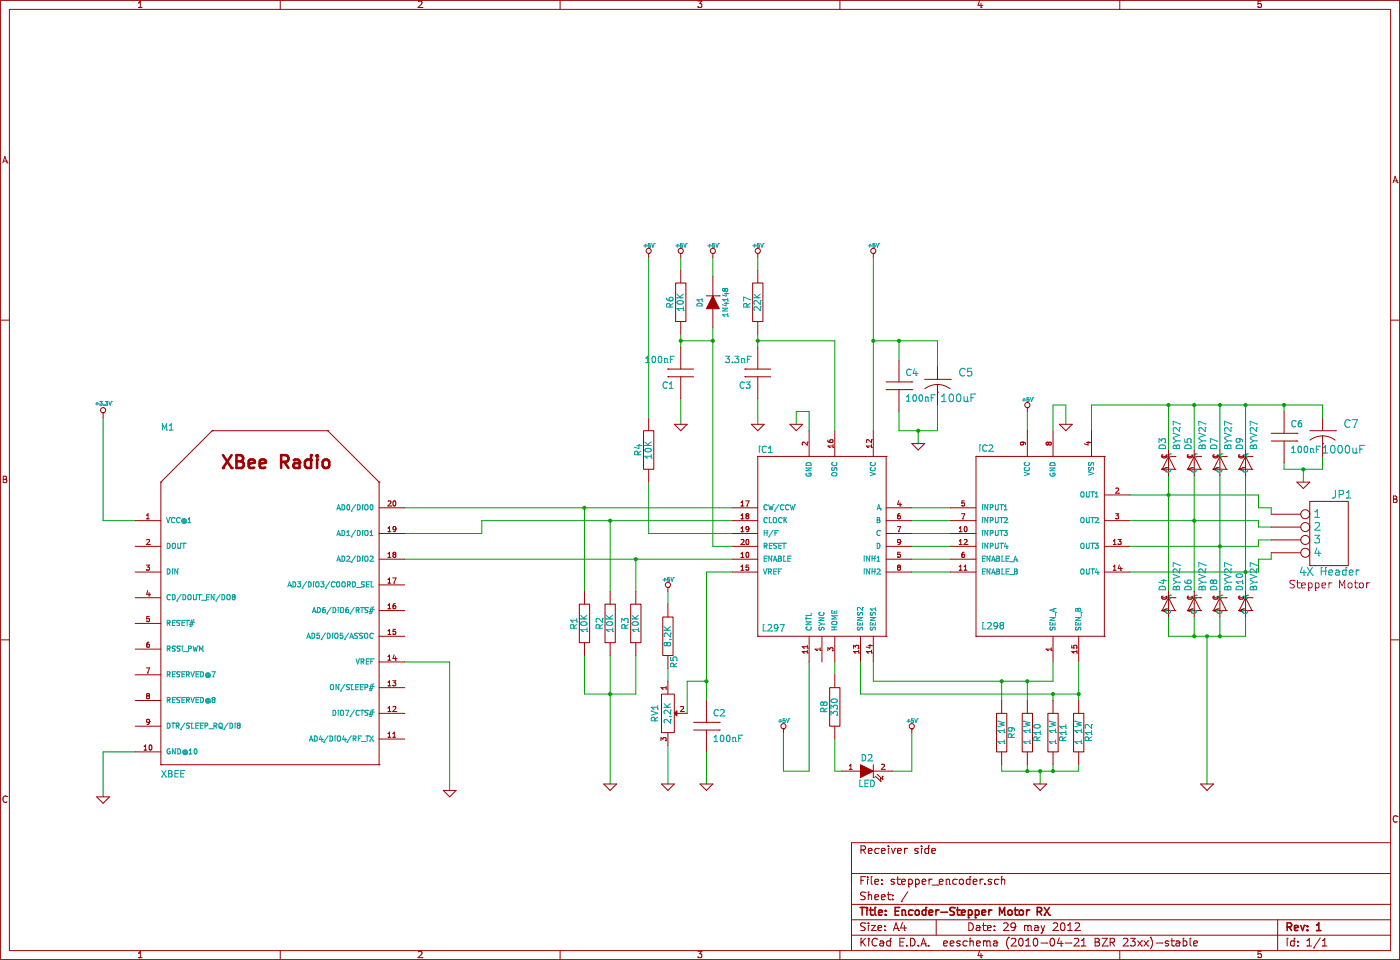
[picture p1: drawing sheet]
EESchema Schematic File Version 2  date Tue May 29 21:38:08 2012
LIBS:power
LIBS:device
LIBS:conn
LIBS:linear
LIBS:regul
LIBS:74xx
LIBS:cmos4000
LIBS:adc-dac
LIBS:memory
LIBS:xilinx
LIBS:special
LIBS:microcontrollers
LIBS:dsp
LIBS:analog_switches
LIBS:motorola
LIBS:texas
LIBS:intel
LIBS:audio
LIBS:interface
LIBS:digital-audio
LIBS:philips
LIBS:display
LIBS:cypress
LIBS:siliconi
LIBS:atmel
LIBS:contrib
LIBS:valves
LIBS:1wire
LIBS:3M
LIBS:7sh
LIBS:20f001n
LIBS:29le010
LIBS:40xx
LIBS:65xxx
LIBS:74ah
LIBS:74hc(t)4046
LIBS:74xx-eu
LIBS:74xx-little-us
LIBS:78xx_with_heatsink
LIBS:648a40-01-tsop40--14mm
LIBS:751xx
LIBS:AMD_ELAN_SC_520
LIBS:Cap-Audyn-Sn
LIBS:Cap-Dreh
LIBS:Cap-Gold
LIBS:Cap-M
LIBS:Cap-M-Supreme
LIBS:Cap-M-ZN
LIBS:CapAudyn
LIBS:CapSiem
LIBS:Capacitor-Wima-FKM2-100v
LIBS:Capacitor-Wima-FKM2-250v
LIBS:Capacitor-Wima-FKM2-400v
LIBS:Capacitor-Wima-FKM3-160v
LIBS:Capacitor-Wima-FKM3-250v
LIBS:Capacitor-Wima-FKM3-400v
LIBS:Capacitor-Wima-FKP1-400v
LIBS:Capacitor-Wima-FKP1-630v
LIBS:Capacitor-Wima-FKP1-1000v
LIBS:Capacitor-Wima-FKP1-1250v
LIBS:Capacitor-Wima-FKP1-1600v
LIBS:Capacitor-Wima-FKP1-2000v
LIBS:Capacitor-Wima-FKP1-4000v
LIBS:Capacitor-Wima-FKP1-6000v
LIBS:Capacitor-Wima-FKP2-63v
LIBS:Capacitor-Wima-FKP2-100v
LIBS:Capacitor-Wima-FKP2-250v
LIBS:Capacitor-Wima-FKP2-400v
LIBS:Capacitor-Wima-FKP2-630v
LIBS:Capacitor-Wima-FKP2-800v
LIBS:Capacitor-Wima-FKP2-1000v
LIBS:Capacitor-Wima-FKP3-100v
LIBS:Capacitor-Wima-FKP3-160v
LIBS:Capacitor-Wima-FKP3-250v
LIBS:Capacitor-Wima-FKP3-400v
LIBS:Capacitor-Wima-FKP3-630v
LIBS:Capacitor-Wima-FKP3-1000v
LIBS:Capacitor-Wima-FKS2-100v
LIBS:Capacitor-Wima-FKS2-250v
LIBS:Capacitor-Wima-FKS2-400v
LIBS:Capacitor-Wima-FKS3-100v
LIBS:Capacitor-Wima-FKS3-160v
LIBS:Capacitor-Wima-FKS3-250v
LIBS:Capacitor-Wima-FKS3-400v
LIBS:Capacitor-Wima-FKS3-630v
LIBS:Capacitor-Wima-MKM2-100v
LIBS:Capacitor-Wima-MKM2-250v
LIBS:Capacitor-Wima-MKM4-250v
LIBS:Capacitor-Wima-MKM4-400v
LIBS:Capacitor-Wima-MKP2-100v
LIBS:Capacitor-Wima-MKP2-250v
LIBS:Capacitor-Wima-MKP2-400v
LIBS:Capacitor-Wima-MKP2-630v
LIBS:Capacitor-Wima-MKP4-250v
LIBS:Capacitor-Wima-MKP4-400v
LIBS:Capacitor-Wima-MKP4-630v
LIBS:Capacitor-Wima-MKP4-1000v
LIBS:Capacitor-Wima-MKP10-160v
LIBS:Capacitor-Wima-MKP10-250v
LIBS:Capacitor-Wima-MKP10-400v
LIBS:Capacitor-Wima-MKP10-630v
LIBS:Capacitor-Wima-MKP10-1000v
LIBS:Capacitor-Wima-MKP10-1600v
LIBS:Capacitor-Wima-MKP10-2000v
LIBS:Capacitor-Wima-MKS2-16v
LIBS:Capacitor-Wima-MKS2-50v
LIBS:Capacitor-Wima-MKS02-50v
LIBS:Capacitor-Wima-MKS2-63v
LIBS:Capacitor-Wima-MKS02-63v
LIBS:Capacitor-Wima-MKS2-100v
LIBS:Capacitor-Wima-MKS02-100v
LIBS:Capacitor-Wima-MKS2-250v
LIBS:Capacitor-Wima-MKS2-400v
LIBS:Capacitor-Wima-MKS4-50v
LIBS:Capacitor-Wima-MKS4-63v
LIBS:Capacitor-Wima-MKS4-100v
LIBS:Capacitor-Wima-MKS4-250v
LIBS:Capacitor-Wima-MKS4-400v
LIBS:Capacitor-Wima-MKS4-630v
LIBS:Capacitor-Wima-MKS4-1000v
LIBS:Capacitor-Wima-MKS4-1500v
LIBS:Capacitor-Wima-MKS4-2000v
LIBS:Capacitor-Wima-MP3-X2-250v
LIBS:Capacitor-Wima-MP3-X2-275v
LIBS:Capacitor-Wima-MP3-Y2-250v
LIBS:Capacitor-Wima-SMD1812-63v
LIBS:Capacitor-Wima-SMD1812-100v
LIBS:Capacitor-Wima-SMD1812-250v
LIBS:Capacitor-Wima-SMD2020-63v
LIBS:Capacitor-Wima-SMD2020-100v
LIBS:Capacitor-Wima-SMD2020-250v
LIBS:Capacitor-Wima-SMD2824-63v
LIBS:Capacitor-Wima-SMD2824-100v
LIBS:Capacitor-Wima-SMD2824-250v
LIBS:Capacitor-Wima-SMD4036-40v
LIBS:Capacitor-Wima-SMD4036-63v
LIBS:Capacitor-Wima-SMD4036-100v
LIBS:Capacitor-Wima-SMD4036-250v
LIBS:Capacitor-Wima-SMD4036-400v
LIBS:Capacitor-Wima-SMD4036-630v
LIBS:Capacitor-Wima-SMD5045-40v
LIBS:Capacitor-Wima-SMD5045-63v
LIBS:Capacitor-Wima-SMD5045-100v
LIBS:Capacitor-Wima-SMD5045-250v
LIBS:Capacitor-Wima-SMD5045-400v
LIBS:Capacitor-Wima-SMD5045-630v
LIBS:Capacitor-Wima-SMD5045-1000v
LIBS:Capacitor-Wima-SMD6560-40v
LIBS:Capacitor-Wima-SMD6560-63v
LIBS:Capacitor-Wima-SMD6560-100v
LIBS:Capacitor-Wima-SMD6560-250v
LIBS:Capacitor-Wima-SMD6560-400v
LIBS:Capacitor-Wima-SMD6560-630v
LIBS:Capacitor-Wima-SMD6560-1000v
LIBS:Capacitor-Wima-SMD-MP3-Y2-250v
LIBS:EP_molex_6410_7395
LIBS:Elma
LIBS:HBridge
LIBS:HD15_B
LIBS:HONEYWEL
LIBS:HONY3000
LIBS:HONY4000
LIBS:KEY_B
LIBS:Knitter-Switch
LIBS:Mentor-FEL
LIBS:PGA2310
LIBS:Pot
LIBS:Power-in
LIBS:RC2000M
LIBS:Siemens-Rel
LIBS:Transputers
LIBS:Tubes
LIBS:Xilinx_VirtexII
LIBS:Xilinx_VirtexII_Pro
LIBS:Zilog-Z8-Encore-v1_1
LIBS:Zilog-ZNEO-v1_0
LIBS:Zilog-eZ80-v1_0
LIBS:abi-lcd
LIBS:ad
LIBS:ad620
LIBS:ad624
LIBS:ad633
LIBS:ad725
LIBS:ad7709
LIBS:ad7710
LIBS:ad8018
LIBS:ad9235
LIBS:ad9834
LIBS:ad9851
LIBS:ad22151
LIBS:ad74111_adg3304
LIBS:adns-2610
LIBS:ads11xx
LIBS:aduc816
LIBS:aduc841
LIBS:adv7202
LIBS:advsocket-computer
LIBS:adxl
LIBS:adxl103_203e
LIBS:adxl311
LIBS:adxl320
LIBS:adxrs300
LIBS:agilent-infrared
LIBS:akm
LIBS:allegro
LIBS:alps_blue_rk-27_single
LIBS:altera
LIBS:altera-2
LIBS:altera-cycloneii
LIBS:altera-ep3c40f484
LIBS:am-hrrn-xxx
LIBS:amber_bnc_iv
LIBS:amd-mach
LIBS:amd_taxi
LIBS:amphenol-simlock
LIBS:anadigm-1
LIBS:analog-devices
LIBS:analog-devices2
LIBS:analog-devices-current-shunt-monitors
LIBS:analog-devices-dds
LIBS:analog_device_adxl202e
LIBS:analog_devices_gaui
LIBS:ap_lna
LIBS:ap_mixernew
LIBS:ap_rc_0402
LIBS:ap_saw
LIBS:ap_transformer
LIBS:ap_vco
LIBS:asix
LIBS:at89x52
LIBS:at90can128
LIBS:at91sam7sxxx-au
LIBS:at91sam9261
LIBS:atarilynx
LIBS:atf1502als
LIBS:atmega8
LIBS:atmega16
LIBS:atmel89cxxxx
LIBS:atmel-1
LIBS:atmel-2005
LIBS:atmel_prototype_header
LIBS:attiny13
LIBS:attiny24_44_84
LIBS:aurel
LIBS:avr
LIBS:avr32
LIBS:avr-1
LIBS:avr-2
LIBS:avr-3
LIBS:avr-4
LIBS:axis
LIBS:basic_stamps
LIBS:basicstamp2
LIBS:basicx
LIBS:basicx_chips
LIBS:bluegiga
LIBS:blueradio-br-sc30a
LIBS:bourns
LIBS:brooktre
LIBS:burr-brown
LIBS:burr-brown-2
LIBS:burr-brown-3
LIBS:burr-brown-ads8341
LIBS:butterfly9
LIBS:bv_20
LIBS:bx_24
LIBS:c-control
LIBS:c-max
LIBS:californiamicro
LIBS:calmicro
LIBS:cap-master
LIBS:cap-pan
LIBS:cap-pan40
LIBS:cap-vishay-153clv
LIBS:chipcon
LIBS:chipcon-ti
LIBS:cirrus
LIBS:cirrus-2
LIBS:cirrus-3
LIBS:cirrus-mpu
LIBS:cml-micro
LIBS:cmos_ieee
LIBS:cny70
LIBS:coldfire
LIBS:comfile
LIBS:con-amp
LIBS:con-amp-micromatch
LIBS:con-amphenol
LIBS:con-cpci
LIBS:con-cuistack
LIBS:con-cypressindustries
LIBS:con-erni
LIBS:con-faston
LIBS:con-fujitsu-pcmcia
LIBS:con-gr47_gsm_module
LIBS:con-harting-ml
LIBS:con-hdrs40
LIBS:con-headers-jp
LIBS:con-hirose
LIBS:con-jack
LIBS:con-jst2
LIBS:con-molex
LIBS:con-molex-2
LIBS:con-neutrik_ag
LIBS:con-omnetics
LIBS:con-pci_express(pci-e)
LIBS:con-phoenix-250
LIBS:con-phoenix-381_l
LIBS:con-phoenix-500-mstba6
LIBS:con-ptr500+
LIBS:con-pulse
LIBS:con-ria182
LIBS:con-riacon
LIBS:con-subd
LIBS:con-usb
LIBS:con-usb-2
LIBS:con-usb-3
LIBS:con-vg
LIBS:con-wago
LIBS:con-yamaichi
LIBS:con-yamaichi-cf
LIBS:con-yamaichi-cf-2
LIBS:con_conec
LIBS:con_nokia
LIBS:conn-hirose
LIBS:connect
LIBS:conrad
LIBS:controller-micro_atmel_jd
LIBS:converter
LIBS:crystal
LIBS:crystal-epson
LIBS:cts
LIBS:cy7c1009b
LIBS:cyan
LIBS:cygnal
LIBS:cygnal_mini
LIBS:cypress-fx2
LIBS:cypressmicro
LIBS:dallas
LIBS:dallas600
LIBS:dallas-1
LIBS:dallas-rtc
LIBS:dcsocket
LIBS:dframes
LIBS:dicons
LIBS:digital-transistors
LIBS:diode
LIBS:diode-1
LIBS:dip204b-4nlw
LIBS:dips082
LIBS:display-kingbright
LIBS:display-lcd
LIBS:display-lcd-lxd
LIBS:display_ea_dog-m
LIBS:displayled8x8
LIBS:displaytech_(chr)
LIBS:divers
LIBS:dodolcd
LIBS:dodomicro
LIBS:dome-key
LIBS:dpads
LIBS:dports
LIBS:ds1307_pcf8583
LIBS:ds1813_revised
LIBS:ds(s)30655
LIBS:dsp56f8323
LIBS:dsp56f8346
LIBS:dsp_texas
LIBS:dsymbols
LIBS:ecl
LIBS:edge-156
LIBS:elec-unifil
LIBS:elm
LIBS:ember
LIBS:emerging
LIBS:enfora_module
LIBS:ep_molex_6410_7395-02
LIBS:er400trs
LIBS:etx-board
LIBS:ev9200g
LIBS:everlight
LIBS:evision
LIBS:fairchild-tinylogic
LIBS:fetky
LIBS:fichte_div
LIBS:filter-coilcraft
LIBS:fitre
LIBS:flashmemory
LIBS:freescale-accelerometer
LIBS:freescale-mc68hc908jb
LIBS:fsoncore
LIBS:ft8u100ax
LIBS:ft2232c
LIBS:ftdi
LIBS:ftdi2
LIBS:ftdi3
LIBS:ftdi4
LIBS:ftdichip
LIBS:ftdichip-1
LIBS:ftdichip-2
LIBS:ftdichip-3
LIBS:fze1066
LIBS:gameboy
LIBS:gennum
LIBS:gm862
LIBS:gpsms1
LIBS:graphic
LIBS:hacesoft
LIBS:hc11
LIBS:hdsp
LIBS:heatsink-aavid
LIBS:hirose
LIBS:hirose2
LIBS:hirose-fx2-100
LIBS:hirose-fx2-100-2
LIBS:holtek
LIBS:honda2-0
LIBS:hopf
LIBS:i2c
LIBS:i2c_95xx
LIBS:ibe_lbr
LIBS:ic-bbd
LIBS:ics512
LIBS:ieee488
LIBS:inductor-coilcraft
LIBS:inductor-nkl
LIBS:inductor-toko
LIBS:inductors-jwmiller
LIBS:infineon
LIBS:infineon-tricore
LIBS:infineon_tle_power
LIBS:intel-strongarm
LIBS:intersil
LIBS:inventronik
LIBS:io-warrior
LIBS:ipc-7351-capacitor
LIBS:ipc-7351-diode
LIBS:ipc-7351-inductor
LIBS:ipc-7351-resistor
LIBS:ipc-7351-transistor
LIBS:ir2112
LIBS:irf
LIBS:irf-2
LIBS:is61c1024al
LIBS:is471f
LIBS:isabellen
LIBS:isd
LIBS:isd-new
LIBS:isd-new-1
LIBS:ite-it81xx
LIBS:jensen
LIBS:jfw-pwm1
LIBS:jst-ph
LIBS:jst_eph
LIBS:jt9s-1p
LIBS:jumper
LIBS:keypad4x4_ece
LIBS:keystone
LIBS:kingbright
LIBS:kingfont_sdcmf10915w010
LIBS:kingfont_sdcmf10915w010_covek
LIBS:kzh20_lithium_batterie_holder
LIBS:l293e
LIBS:l4960
LIBS:l5973d
LIBS:l6219
LIBS:laipac_technologie
LIBS:lasser
LIBS:lattice
LIBS:lcd_2x16_led_backlight
LIBS:lcd_128x64_led_backlight
LIBS:lcd_modules_ece
LIBS:lcd_n3200_lph7677
LIBS:lcd_nokia_6100
LIBS:lcd_parallel
LIBS:led
LIBS:led_rgb
LIBS:lexx
LIBS:lf2403
LIBS:linear2
LIBS:linear3
LIBS:linear4
LIBS:linear-technology
LIBS:linear-technology-2
LIBS:linear-technology-3
LIBS:linkup-l1110
LIBS:little-logic
LIBS:llk5_library
LIBS:lm393d
LIBS:lm1881
LIBS:lm2937
LIBS:lmd1820x
LIBS:lmh1251
LIBS:lmopamp
LIBS:logo_ru
LIBS:lp2986im-33
LIBS:lp2989-so8
LIBS:lpc210x
LIBS:lpc213x
LIBS:lph-7366
LIBS:ltc6900
LIBS:ltc_swr
LIBS:ltd5122
LIBS:lucorca
LIBS:lumiled
LIBS:lumiled-2
LIBS:luminary-micro
LIBS:lundahl
LIBS:lvds
LIBS:lvds-2
LIBS:matsusada
LIBS:max187
LIBS:max232ti
LIBS:max232ti_n
LIBS:max498
LIBS:max696x
LIBS:max882-smd
LIBS:max882_883_884
LIBS:max1480-90
LIBS:max1678
LIBS:max1811
LIBS:max3235ecwp
LIBS:maxim
LIBS:maxim1719-21
LIBS:maxim-2
LIBS:maxim-3
LIBS:maxim-4
LIBS:maxim-5
LIBS:maxim-6
LIBS:maxim-6a
LIBS:maxim-6b
LIBS:maxim-7
LIBS:maxim-7a
LIBS:maxim-8
LIBS:maxim-9
LIBS:maxim-10
LIBS:maxim-filter
LIBS:mc9s12ne64-lqfp112
LIBS:mc68ez328
LIBS:mc78l08a
LIBS:mc3479p
LIBS:mc33201d
LIBS:mc33202d
LIBS:mc33269
LIBS:mc33269dt
LIBS:mc34063
LIBS:mcp120-130
LIBS:mcp3304
LIBS:memory-bsi
LIBS:memory-intel
LIBS:memory-samsung
LIBS:micrel
LIBS:micro-68x_db
LIBS:micro-codemercenaries
LIBS:micro-fujitsu
LIBS:micro-philips
LIBS:micro-pic18xxx
LIBS:micro-rabbit
LIBS:micro-silabs
LIBS:microchip1
LIBS:microchip16c7xx
LIBS:microchip-2
LIBS:microchip-3
LIBS:microchip-4
LIBS:microchip-5
LIBS:microchip-16f688
LIBS:microchip-18f258
LIBS:microchip-dspic
LIBS:microchip-enc28j60
LIBS:microchip-mcp125x-xxx
LIBS:microchip-pic18fxx5x
LIBS:microchip-pic24
LIBS:microchip_can
LIBS:microchip_enet
LIBS:microchip_mcp2120
LIBS:microchip_pic16f716
LIBS:microchip_tc7660
LIBS:mini_din
LIBS:minicir
LIBS:minicircuits
LIBS:minickts
LIBS:minipci
LIBS:mitel
LIBS:mitsubishi_mcu
LIBS:mma7260_7261
LIBS:motordrv
LIBS:motorola-video
LIBS:motorola_hc08
LIBS:mp3h6115a
LIBS:mpc5200
LIBS:mpc8250
LIBS:mpx4100a
LIBS:mpxh6400
LIBS:msp430
LIBS:msp430-1
LIBS:mt9t001
LIBS:mt88xx
LIBS:murata-resonators
LIBS:muratanfe61
LIBS:nais_tq2sa_smd_relay
LIBS:nasem_adcs
LIBS:national
LIBS:national-2
LIBS:national_cp3000
LIBS:national_gaui
LIBS:ncp5009
LIBS:nec-upd71055
LIBS:ni_gpib
LIBS:nichia
LIBS:nitron
LIBS:nixie_tube
LIBS:nordic-semi
LIBS:nrf24l01
LIBS:nxp
LIBS:o_device
LIBS:oldchips
LIBS:op-amp
LIBS:opt301m
LIBS:opto-resistor
LIBS:optocoupler
LIBS:optocoupler-2
LIBS:osman-pic16f62x
LIBS:padsim
LIBS:parallax_propeller
LIBS:pbno_m
LIBS:pca82c250
LIBS:pcf8575c
LIBS:philips1
LIBS:philips-2
LIBS:philips-3
LIBS:philips-4
LIBS:philips-5
LIBS:philips-6
LIBS:philips_gaui
LIBS:philips_lpc21xx
LIBS:phoenix_gicv-gf
LIBS:phytec
LIBS:pic16f6xx
LIBS:pic16f6xx-1
LIBS:pic16f6xx_14pin
LIBS:pic16f87x
LIBS:pic16f690
LIBS:pic16f818
LIBS:pic16f914
LIBS:pic18f4x2
LIBS:pic18f2320
LIBS:pic18f4550
LIBS:pic18f6680
LIBS:pic18fxx20
LIBS:pic18fxx20-2
LIBS:pic18fxx20-fxx8
LIBS:picaxe-2
LIBS:picaxe-3
LIBS:picogate
LIBS:picolight-msa
LIBS:pictiva
LIBS:piher
LIBS:pinhead
LIBS:pinhead-1
LIBS:pixaxe28x
LIBS:planartransformer
LIBS:platinen
LIBS:pneumatic
LIBS:polyswitch_smd
LIBS:powerconnectorskt
LIBS:promiesd02
LIBS:propeller
LIBS:pspice
LIBS:pswitch40
LIBS:ptc-littlefuse
LIBS:ptn78060wah
LIBS:pulse-eng
LIBS:ramtron
LIBS:ramtron-1
LIBS:ramtron-2
LIBS:raritaeten
LIBS:rc-master
LIBS:rc-master-smd
LIBS:rcl
LIBS:rcl-2
LIBS:rcm2200
LIBS:rcm3000
LIBS:rcm3360
LIBS:rcm3400_module
LIBS:rds-decoder
LIBS:ref-packages
LIBS:relay
LIBS:relay-pickering
LIBS:relay_finder
LIBS:renesas
LIBS:renesas21
LIBS:renesas_mcu
LIBS:renesas_mcu20
LIBS:resistor-bourns
LIBS:resistor-ruf
LIBS:rf-micro-devices
LIBS:rfm-ash
LIBS:rfm-ash-02
LIBS:rfpic
LIBS:rjmg-6xxx-8x-01
LIBS:rtl8019as
LIBS:russian-nixies
LIBS:satcard
LIBS:sawtek
LIBS:scenix4
LIBS:sena_technology-bluetooth
LIBS:sfh511x
LIBS:sfh920x
LIBS:sgs-thom
LIBS:sharp
LIBS:sharp-arm
LIBS:sht10_11_15
LIBS:sht11
LIBS:si-50014
LIBS:sid_max
LIBS:silabs
LIBS:silabs-2
LIBS:silabs-eth
LIBS:simmstik
LIBS:sir-tfdu4100_tfds4500_tfdt4500
LIBS:sl6270
LIBS:smartcard
LIBS:smartwed
LIBS:smd-special
LIBS:smsc
LIBS:sn65lvds
LIBS:sn74v293
LIBS:sn2032
LIBS:special-diodes
LIBS:st232_gaui
LIBS:st2221x
LIBS:st7540
LIBS:st-l6208
LIBS:st-microelectronics
LIBS:st-tda7375
LIBS:st_psd8xxfx
LIBS:st_psd813
LIBS:standingfet
LIBS:stepper
LIBS:stepper_drivers
LIBS:str711
LIBS:stuart
LIBS:stv_conec_dlsnyyan23x
LIBS:stv_mk3ds1
LIBS:supply
LIBS:supply0
LIBS:supply1
LIBS:switch-copal
LIBS:switch-misc
LIBS:switch-tact
LIBS:sx2_epf10k10a_epc2_c6713
LIBS:t6963
LIBS:tc4sxx-eu
LIBS:tc65_siemens
LIBS:tca0372dw
LIBS:tcm3105
LIBS:tda1562q
LIBS:tda7386
LIBS:tda7496l
LIBS:tda8560q
LIBS:tda8708a
LIBS:termosensor
LIBS:tex
LIBS:tex2
LIBS:texas-msp
LIBS:that2180_sip8
LIBS:that-corp
LIBS:that_2252_rms_detector
LIBS:ti6713bpyp
LIBS:ti-msp430f14x1
LIBS:ti_msc1210
LIBS:ti_msp430
LIBS:ti_scope
LIBS:tiger
LIBS:tip112
LIBS:tlv320aic23b
LIBS:tmc
LIBS:tmp10x
LIBS:tms470
LIBS:tms2402
LIBS:tms2406
LIBS:tms2808
LIBS:tms2810
LIBS:top-switcher
LIBS:toshiba
LIBS:tpic
LIBS:tps769xx
LIBS:tps77633
LIBS:tqm_hydra_xc_modul
LIBS:traco
LIBS:traco_tmr
LIBS:tracop1
LIBS:trafo-xicon
LIBS:transformer-trigger
LIBS:transil
LIBS:transistor
LIBS:transistor-arrays
LIBS:transistor-fet
LIBS:transistor-fet+irf7201
LIBS:transistor-power
LIBS:transistors_gaui
LIBS:triggered_devices
LIBS:trinamic
LIBS:ts72116tp-10
LIBS:tsop
LIBS:ttl_ieee
LIBS:tusb3x10
LIBS:tusb3x10-1
LIBS:tusb6250
LIBS:u-blox
LIBS:ua9638
LIBS:ubicom
LIBS:ubicom_v2
LIBS:uc-dimm
LIBS:ucb1400
LIBS:uicc_card_reader
LIBS:uln-udn
LIBS:ultrasonic_transducer
LIBS:ultrasonic_transducer-1
LIBS:unipac
LIBS:v-reg
LIBS:v-reg-2
LIBS:v-reg-fairchild
LIBS:v-reg-lowdrop
LIBS:valves2
LIBS:varistor
LIBS:vishay
LIBS:vishay-1
LIBS:vishay_tsal4400_bpw85c
LIBS:vs10xx
LIBS:vs1001
LIBS:waveform
LIBS:weid762
LIBS:western-digital-devices
LIBS:wima_c
LIBS:winbond-w9021x
LIBS:wolfson
LIBS:wolleatmel
LIBS:wuerth-elektronik_v4
LIBS:wuerth_elektronik_v5
LIBS:x-port
LIBS:xbee_r1
LIBS:xc2v1000fg456
LIBS:xc3s200-tq144
LIBS:xdr-dram-toshiba
LIBS:xenpak-msa
LIBS:xicor-eepot
LIBS:xilinx-xc3sxxxe_vq100
LIBS:xilinx_spartan2e
LIBS:xilinx_spartan3
LIBS:xilinx_spartan3_virtex4_and_5
LIBS:xilinx_virtexii-xc2v80&flashprom
LIBS:xilinx_xc9572xl-tq100
LIBS:xport
LIBS:xtx-board
LIBS:z8encore8k_v10
LIBS:zettl
LIBS:zilog-z8-encore-v1_2a
LIBS:zivapc
LIBS:zx4125p
LIBS:stepper_encoder-cache
EELAYER 24  0
EELAYER END
$Descr A4 11700 8267
Sheet 1 1
Title "Encoder-Stepper Motor RX"
Date "29 may 2012"
Rev "1"
Comp ""
Comment1 "Receiver side"
Comment2 ""
Comment3 ""
Comment4 ""
$EndDescr
Connection ~ 9800 5350
Wire Wire Line
	9800 6500 9800 5350
Wire Wire Line
	3550 5550 3900 5550
Wire Wire Line
	1450 6250 1200 6250
Wire Wire Line
	3550 4350 4950 4350
Wire Wire Line
	4950 4350 6100 4350
Wire Wire Line
	3550 4550 4150 4550
Wire Wire Line
	4150 4550 4150 4450
Wire Wire Line
	4150 4450 5150 4450
Wire Wire Line
	5150 4450 6100 4450
Wire Wire Line
	7500 6100 7500 6400
Wire Wire Line
	7500 6400 7350 6400
Wire Wire Line
	6700 5550 6700 6400
Wire Wire Line
	6500 6100 6500 6400
Wire Wire Line
	6500 6400 6700 6400
Wire Wire Line
	5150 6500 5150 5800
Wire Wire Line
	5150 5800 5150 5500
Wire Wire Line
	4950 5500 4950 5800
Wire Wire Line
	4950 5800 5150 5800
Wire Wire Line
	5150 5800 5350 5800
Wire Wire Line
	5350 5800 5350 5500
Connection ~ 5150 4450
Wire Wire Line
	5150 4450 5150 5000
Wire Wire Line
	5450 3650 5450 2400
Connection ~ 5950 3050
Wire Wire Line
	5950 2950 5950 3050
Wire Wire Line
	5950 3050 5950 4650
Wire Wire Line
	5950 4650 6100 4650
Wire Wire Line
	5950 2400 5950 2550
Connection ~ 8600 6400
Connection ~ 8600 5800
Wire Wire Line
	8600 5550 8600 5700
Wire Wire Line
	8600 6350 8600 6400
Connection ~ 8200 5700
Wire Wire Line
	8200 5700 8200 5850
Wire Wire Line
	7700 3550 7700 3750
Wire Wire Line
	7700 3750 7550 3750
Wire Wire Line
	7550 3750 7400 3750
Wire Wire Line
	7400 3750 7400 3600
Connection ~ 7400 3050
Wire Wire Line
	7400 3200 7400 3050
Wire Wire Line
	5750 5950 5750 5700
Wire Wire Line
	5600 5700 5600 5600
Wire Wire Line
	8900 3750 8900 3550
Wire Wire Line
	8900 3550 9500 3550
Wire Wire Line
	9500 3550 9700 3550
Wire Wire Line
	9700 3550 9900 3550
Wire Wire Line
	9900 3550 10100 3550
Wire Wire Line
	10100 3550 10400 3550
Wire Wire Line
	10400 3550 10700 3550
Wire Wire Line
	5900 6500 5900 6250
Connection ~ 5900 5700
Wire Wire Line
	5900 5850 5900 5700
Wire Wire Line
	5900 5700 5900 4850
Wire Wire Line
	6300 2400 6300 2500
Wire Wire Line
	6300 3050 6900 3050
Wire Wire Line
	6900 3050 6900 3750
Wire Wire Line
	6300 3500 6300 3700
Wire Wire Line
	8800 6350 8800 6400
Wire Wire Line
	8400 6400 8400 6350
Connection ~ 8800 5800
Wire Wire Line
	8800 5850 8800 5800
Wire Wire Line
	8800 5800 8800 5550
Wire Wire Line
	5600 6200 5600 6500
Wire Wire Line
	6600 3700 6600 3600
Wire Wire Line
	6600 3600 6700 3600
Wire Wire Line
	6700 3600 6700 3750
Wire Wire Line
	8400 3600 8400 3750
Wire Wire Line
	7100 5550 7100 5800
Connection ~ 10400 3550
Wire Wire Line
	10400 3600 10400 3550
Connection ~ 10550 4050
Wire Wire Line
	10550 4150 10550 4050
Wire Wire Line
	10700 3950 10700 4050
Wire Wire Line
	10700 4050 10550 4050
Wire Wire Line
	10550 4050 10400 4050
Wire Wire Line
	8700 3700 8700 3550
Wire Wire Line
	8700 3550 8600 3550
Wire Wire Line
	8600 3550 8600 3750
Wire Wire Line
	7500 4750 7800 4750
Wire Wire Line
	7500 4550 7800 4550
Wire Wire Line
	7500 4350 7800 4350
Wire Wire Line
	10300 4400 10300 4350
Wire Wire Line
	10300 4350 10200 4350
Wire Wire Line
	10200 4350 10200 4250
Wire Wire Line
	10300 4600 10200 4600
Wire Wire Line
	10200 4600 10200 4650
Wire Wire Line
	9200 4450 9700 4450
Wire Wire Line
	9700 4450 10200 4450
Wire Wire Line
	9200 4850 10100 4850
Wire Wire Line
	10100 4850 10200 4850
Connection ~ 10100 4850
Connection ~ 9900 4650
Connection ~ 9700 4450
Connection ~ 9500 4250
Connection ~ 9700 3550
Wire Wire Line
	9700 3550 9700 3900
Connection ~ 10100 3550
Wire Wire Line
	10100 5000 10100 4850
Wire Wire Line
	10100 4850 10100 4100
Wire Wire Line
	9700 5000 9700 4450
Wire Wire Line
	9700 4450 9700 4100
Connection ~ 9700 5350
Wire Wire Line
	9700 5350 9700 5200
Wire Wire Line
	10100 5200 10100 5350
Wire Wire Line
	10100 5350 9900 5350
Wire Wire Line
	9900 5350 9800 5350
Wire Wire Line
	9800 5350 9700 5350
Wire Wire Line
	9700 5350 9500 5350
Wire Wire Line
	9500 5350 9500 5200
Wire Wire Line
	9900 5350 9900 5200
Connection ~ 9900 5350
Wire Wire Line
	9500 5000 9500 4250
Wire Wire Line
	9500 4250 9500 4100
Wire Wire Line
	9900 5000 9900 4650
Wire Wire Line
	9900 4650 9900 4100
Wire Wire Line
	9500 3550 9500 3900
Wire Wire Line
	10100 3550 10100 3900
Wire Wire Line
	9900 3550 9900 3900
Connection ~ 9900 3550
Wire Wire Line
	10200 4250 9500 4250
Wire Wire Line
	9500 4250 9200 4250
Wire Wire Line
	10200 4650 9900 4650
Wire Wire Line
	9900 4650 9200 4650
Wire Wire Line
	10200 4450 10200 4500
Wire Wire Line
	10200 4500 10300 4500
Wire Wire Line
	10200 4850 10200 4750
Wire Wire Line
	10200 4750 10300 4750
Wire Wire Line
	10300 4750 10300 4700
Wire Wire Line
	7500 4450 7800 4450
Wire Wire Line
	7500 4650 7800 4650
Wire Wire Line
	7500 4850 7800 4850
Wire Wire Line
	10400 4050 10400 4000
Wire Wire Line
	7200 5550 7200 5700
Connection ~ 9500 3550
Wire Wire Line
	7200 3750 7200 3050
Wire Wire Line
	7200 3050 7200 2400
Wire Wire Line
	5900 4850 6100 4850
Wire Wire Line
	7200 5700 8200 5700
Wire Wire Line
	8200 5700 8400 5700
Wire Wire Line
	8400 5700 8600 5700
Wire Wire Line
	8400 5850 8400 5700
Connection ~ 8400 5700
Wire Wire Line
	8500 6400 8500 6500
Connection ~ 8500 6400
Wire Wire Line
	6300 3000 6300 3050
Wire Wire Line
	6300 3050 6300 3100
Connection ~ 6300 3050
Wire Wire Line
	10700 3550 10700 3650
Wire Wire Line
	5600 5000 5600 5100
Wire Wire Line
	5750 5700 5900 5700
Wire Wire Line
	7200 3050 7400 3050
Wire Wire Line
	7400 3050 7700 3050
Wire Wire Line
	7700 3050 7700 3250
Connection ~ 7200 3050
Wire Wire Line
	7550 3850 7550 3750
Connection ~ 7550 3750
Wire Wire Line
	8200 6350 8200 6400
Connection ~ 8400 6400
Wire Wire Line
	7100 5800 8600 5800
Wire Wire Line
	8600 5800 8800 5800
Wire Wire Line
	8600 5850 8600 5800
Wire Wire Line
	5950 3050 5700 3050
Wire Wire Line
	5700 3100 5700 3050
Wire Wire Line
	5700 3050 5700 3000
Connection ~ 5700 3050
Wire Wire Line
	5700 2500 5700 2400
Wire Wire Line
	5700 3500 5700 3700
Wire Wire Line
	6100 4550 5450 4550
Wire Wire Line
	5450 4550 5450 4150
Wire Wire Line
	5350 5000 5350 4750
Connection ~ 5350 4750
Wire Wire Line
	4950 5000 4950 4350
Connection ~ 4950 4350
Connection ~ 5150 5800
Wire Wire Line
	8200 6400 8400 6400
Wire Wire Line
	8400 6400 8500 6400
Wire Wire Line
	8500 6400 8600 6400
Wire Wire Line
	8600 6400 8800 6400
Wire Wire Line
	6900 5650 6900 5550
Wire Wire Line
	6950 6400 6900 6400
Wire Wire Line
	6900 6400 6900 6150
Wire Wire Line
	6100 4750 5350 4750
Wire Wire Line
	5350 4750 3550 4750
Wire Wire Line
	1200 6250 1200 6600
Wire Wire Line
	3900 5550 3900 6550
Wire Wire Line
	1450 4450 1200 4450
Wire Wire Line
	1200 4450 1200 3650
$Comp
L GND #PWR?
U 1 1
P 9800 6500
F 0 "#PWR?" H 9800 6500 30  0001 C CNN
F 1 "GND" H 9800 6430 30  0001 C CNN
	1    9800 6500
	1    0    0    -1  
$EndComp
$Comp
L +3.3V #PWR1
U 1 1
P 1200 3650
F 0 "#PWR1" H 1200 3610 30  0001 C CNN
F 1 "+3.3V" H 1200 3760 30  0000 C CNN
	1    1200 3650
	1    0    0    -1  
$EndComp
$Comp
L GND #PWR3
U 1 1
P 3900 6550
F 0 "#PWR3" H 3900 6550 30  0001 C CNN
F 1 "GND" H 3900 6480 30  0001 C CNN
	1    3900 6550
	1    0    0    -1  
$EndComp
$Comp
L GND #PWR2
U 1 1
P 1200 6600
F 0 "#PWR2" H 1200 6600 30  0001 C CNN
F 1 "GND" H 1200 6530 30  0001 C CNN
	1    1200 6600
	1    0    0    -1  
$EndComp
$Comp
L +5V #PWR17
U 1 1
P 7500 6100
F 0 "#PWR17" H 7500 6190 20  0001 C CNN
F 1 "+5V" H 7500 6190 30  0000 C CNN
	1    7500 6100
	1    0    0    -1  
$EndComp
$Comp
L LED D2
U 1 1
P 7150 6400
F 0 "D2" H 7150 6500 50  0000 C CNN
F 1 "LED" H 7150 6300 50  0000 C CNN
	1    7150 6400
	1    0    0    -1  
$EndComp
$Comp
L R R8
U 1 1
P 6900 5900
F 0 "R8" V 6980 5900 50  0000 C CNN
F 1 "330" V 6900 5900 50  0000 C CNN
	1    6900 5900
	-1   0    0    1   
$EndComp
$Comp
L +5V #PWR14
U 1 1
P 6500 6100
F 0 "#PWR14" H 6500 6190 20  0001 C CNN
F 1 "+5V" H 6500 6190 30  0000 C CNN
	1    6500 6100
	1    0    0    -1  
$EndComp
$Comp
L GND #PWR4
U 1 1
P 5150 6500
F 0 "#PWR4" H 5150 6500 30  0001 C CNN
F 1 "GND" H 5150 6430 30  0001 C CNN
	1    5150 6500
	1    0    0    -1  
$EndComp
$Comp
L +5V #PWR5
U 1 1
P 5450 2400
F 0 "#PWR5" H 5450 2490 20  0001 C CNN
F 1 "+5V" H 5450 2490 30  0000 C CNN
	1    5450 2400
	1    0    0    -1  
$EndComp
$Comp
L R R4
U 1 1
P 5450 3900
F 0 "R4" V 5530 3900 50  0000 C CNN
F 1 "10K" V 5450 3900 50  0000 C CNN
	1    5450 3900
	-1   0    0    1   
$EndComp
$Comp
L R R1
U 1 1
P 4950 5250
F 0 "R1" V 5030 5250 50  0000 C CNN
F 1 "10K" V 4950 5250 50  0000 C CNN
	1    4950 5250
	-1   0    0    1   
$EndComp
$Comp
L R R2
U 1 1
P 5150 5250
F 0 "R2" V 5230 5250 50  0000 C CNN
F 1 "10K" V 5150 5250 50  0000 C CNN
	1    5150 5250
	-1   0    0    1   
$EndComp
$Comp
L R R3
U 1 1
P 5350 5250
F 0 "R3" V 5430 5250 50  0000 C CNN
F 1 "10K" V 5350 5250 50  0000 C CNN
	1    5350 5250
	-1   0    0    1   
$EndComp
$Comp
L GND #PWR9
U 1 1
P 5700 3700
F 0 "#PWR9" H 5700 3700 30  0001 C CNN
F 1 "GND" H 5700 3630 30  0001 C CNN
	1    5700 3700
	1    0    0    -1  
$EndComp
$Comp
L +5V #PWR11
U 1 1
P 5950 2400
F 0 "#PWR11" H 5950 2490 20  0001 C CNN
F 1 "+5V" H 5950 2490 30  0000 C CNN
	1    5950 2400
	1    0    0    -1  
$EndComp
$Comp
L +5V #PWR8
U 1 1
P 5700 2400
F 0 "#PWR8" H 5700 2490 20  0001 C CNN
F 1 "+5V" H 5700 2490 30  0000 C CNN
	1    5700 2400
	1    0    0    -1  
$EndComp
$Comp
L DIODE D1
U 1 1
P 5950 2750
F 0 "D1" H 5950 2850 40  0000 C CNN
F 1 "1N4148" H 5950 2650 40  0000 C CNN
	1    5950 2750
	0    -1   -1   0   
$EndComp
$Comp
L C C1
U 1 1
P 5700 3300
F 0 "C1" H 5750 3400 50  0000 L CNN
F 1 "100nF" H 5750 3200 50  0000 L CNN
	1    5700 3300
	-1   0    0    1   
$EndComp
$Comp
L R R6
U 1 1
P 5700 2750
F 0 "R6" V 5780 2750 50  0000 C CNN
F 1 "10K" V 5700 2750 50  0000 C CNN
	1    5700 2750
	-1   0    0    1   
$EndComp
$Comp
L R R9
U 1 1
P 8200 6100
F 0 "R9" V 8280 6100 50  0000 C CNN
F 1 "1 1W" V 8200 6100 50  0000 C CNN
	1    8200 6100
	1    0    0    -1  
$EndComp
$Comp
L R R11
U 1 1
P 8600 6100
F 0 "R11" V 8680 6100 50  0000 C CNN
F 1 "1 1W" V 8600 6100 50  0000 C CNN
	1    8600 6100
	1    0    0    -1  
$EndComp
$Comp
L GND #PWR18
U 1 1
P 7550 3850
F 0 "#PWR18" H 7550 3850 30  0001 C CNN
F 1 "GND" H 7550 3780 30  0001 C CNN
	1    7550 3850
	1    0    0    -1  
$EndComp
$Comp
L C C4
U 1 1
P 7400 3400
F 0 "C4" H 7450 3500 50  0000 L CNN
F 1 "100nF" H 7450 3300 50  0000 L CNN
	1    7400 3400
	1    0    0    -1  
$EndComp
$Comp
L CAP C5
U 1 1
P 7700 3400
F 0 "C5" H 7920 3500 60  0000 C CNN
F 1 "100uF" H 7860 3300 60  0000 C CNN
	1    7700 3400
	1    0    0    -1  
$EndComp
$Comp
L R R5
U 1 1
P 5600 5350
F 0 "R5" V 5650 5150 50  0000 C CNN
F 1 "8.2K" V 5600 5350 50  0000 C CNN
	1    5600 5350
	1    0    0    -1  
$EndComp
$Comp
L +5V #PWR12
U 1 1
P 6300 2400
F 0 "#PWR12" H 6300 2490 20  0001 C CNN
F 1 "+5V" H 6300 2490 30  0000 C CNN
	1    6300 2400
	1    0    0    -1  
$EndComp
$Comp
L GND #PWR13
U 1 1
P 6300 3700
F 0 "#PWR13" H 6300 3700 30  0001 C CNN
F 1 "GND" H 6300 3630 30  0001 C CNN
	1    6300 3700
	1    0    0    -1  
$EndComp
$Comp
L C C3
U 1 1
P 6300 3300
F 0 "C3" H 6350 3400 50  0000 L CNN
F 1 "3.3nF" H 6350 3200 50  0000 L CNN
	1    6300 3300
	-1   0    0    1   
$EndComp
$Comp
L R R7
U 1 1
P 6300 2750
F 0 "R7" V 6380 2750 50  0000 C CNN
F 1 "22K" V 6300 2750 50  0000 C CNN
	1    6300 2750
	-1   0    0    1   
$EndComp
$Comp
L GND #PWR20
U 1 1
P 8500 6500
F 0 "#PWR20" H 8500 6500 30  0001 C CNN
F 1 "GND" H 8500 6430 30  0001 C CNN
	1    8500 6500
	1    0    0    -1  
$EndComp
$Comp
L R R12
U 1 1
P 8800 6100
F 0 "R12" V 8880 6100 50  0000 C CNN
F 1 "1 1W" V 8800 6100 50  0000 C CNN
	1    8800 6100
	1    0    0    -1  
$EndComp
$Comp
L R R10
U 1 1
P 8400 6100
F 0 "R10" V 8480 6100 50  0000 C CNN
F 1 "1 1W" V 8400 6100 50  0000 C CNN
	1    8400 6100
	1    0    0    -1  
$EndComp
$Comp
L GND #PWR10
U 1 1
P 5900 6500
F 0 "#PWR10" H 5900 6500 30  0001 C CNN
F 1 "GND" H 5900 6430 30  0001 C CNN
	1    5900 6500
	1    0    0    -1  
$EndComp
$Comp
L C C2
U 1 1
P 5900 6050
F 0 "C2" H 5950 6150 50  0000 L CNN
F 1 "100nF" H 5950 5950 50  0000 L CNN
	1    5900 6050
	1    0    0    -1  
$EndComp
$Comp
L GND #PWR7
U 1 1
P 5600 6500
F 0 "#PWR7" H 5600 6500 30  0001 C CNN
F 1 "GND" H 5600 6430 30  0001 C CNN
	1    5600 6500
	1    0    0    -1  
$EndComp
$Comp
L +5V #PWR6
U 1 1
P 5600 5000
F 0 "#PWR6" H 5600 5090 20  0001 C CNN
F 1 "+5V" H 5600 5090 30  0000 C CNN
	1    5600 5000
	1    0    0    -1  
$EndComp
$Comp
L POT RV1
U 1 1
P 5600 5950
F 0 "RV1" H 5600 5850 50  0000 C CNN
F 1 "2.2K" H 5600 5950 50  0000 C CNN
	1    5600 5950
	0    1    1    0   
$EndComp
$Comp
L GND #PWR15
U 1 1
P 6600 3700
F 0 "#PWR15" H 6600 3700 30  0001 C CNN
F 1 "GND" H 6600 3630 30  0001 C CNN
	1    6600 3700
	1    0    0    -1  
$EndComp
$Comp
L +5V #PWR16
U 1 1
P 7200 2400
F 0 "#PWR16" H 7200 2490 20  0001 C CNN
F 1 "+5V" H 7200 2490 30  0000 C CNN
	1    7200 2400
	1    0    0    -1  
$EndComp
$Comp
L +5V #PWR19
U 1 1
P 8400 3600
F 0 "#PWR19" H 8400 3690 20  0001 C CNN
F 1 "+5V" H 8400 3690 30  0000 C CNN
	1    8400 3600
	1    0    0    -1  
$EndComp
$Comp
L XBEE M1
U 1 1
P 2450 5050
F 0 "M1" H 1650 6350 50  0000 L BNN
F 1 "XBEE" H 1650 3650 50  0000 L BNN
F 2 "xbee_r1-XBEE" H 2450 5200 50  0001 C CNN
	1    2450 5050
	1    0    0    -1  
$EndComp
$Comp
L GND #PWR22
U 1 1
P 10550 4150
F 0 "#PWR22" H 10550 4150 30  0001 C CNN
F 1 "GND" H 10550 4080 30  0001 C CNN
	1    10550 4150
	1    0    0    -1  
$EndComp
$Comp
L CAP C7
U 1 1
P 10700 3800
F 0 "C7" H 10920 3900 60  0000 C CNN
F 1 "1000uF" H 10860 3700 60  0000 C CNN
	1    10700 3800
	1    0    0    -1  
$EndComp
$Comp
L C C6
U 1 1
P 10400 3800
F 0 "C6" H 10450 3900 50  0000 L CNN
F 1 "100nF" H 10450 3700 50  0000 L CNN
	1    10400 3800
	1    0    0    -1  
$EndComp
$Comp
L GND #PWR21
U 1 1
P 8700 3700
F 0 "#PWR21" H 8700 3700 30  0001 C CNN
F 1 "GND" H 8700 3630 30  0001 C CNN
	1    8700 3700
	1    0    0    -1  
$EndComp
$Comp
L HEADER_4 JP1
U 1 1
P 10750 4550
F 0 "JP1" H 10850 4850 60  0000 C CNN
F 1 "4X Header" H 10750 4250 60  0000 C CNN
F 4 "Stepper Motor" H 10750 4150 60  0000 C CNN "Field1"
	1    10750 4550
	1    0    0    -1  
$EndComp
$Comp
L BYV27 D?
U 1 1
P 10100 4000
AR Path="/4FBD15DF" Ref="D?"  Part="1" 
AR Path="/4FBD1637" Ref="D?"  Part="1" 
AR Path="/4FBD163A" Ref="D?"  Part="1" 
AR Path="/4FBD163D" Ref="D9"  Part="1" 
F 0 "D9" H 10200 4019 50  0000 L BNN
F 1 "BYV27" H 10200 3909 50  0000 L BNN
F 2 "diode-SOD57-10" H 10100 4150 50  0001 C CNN
	1    10100 4000
	0    -1   -1   0   
$EndComp
$Comp
L BYV27 D?
U 1 1
P 9900 4000
AR Path="/4FBD15DF" Ref="D?"  Part="1" 
AR Path="/4FBD1637" Ref="D?"  Part="1" 
AR Path="/4FBD163A" Ref="D7"  Part="1" 
F 0 "D7" H 10000 4019 50  0000 L BNN
F 1 "BYV27" H 10000 3909 50  0000 L BNN
F 2 "diode-SOD57-10" H 9900 4150 50  0001 C CNN
	1    9900 4000
	0    -1   -1   0   
$EndComp
$Comp
L BYV27 D?
U 1 1
P 9700 4000
AR Path="/4FBD15DF" Ref="D?"  Part="1" 
AR Path="/4FBD1637" Ref="D5"  Part="1" 
F 0 "D5" H 9800 4019 50  0000 L BNN
F 1 "BYV27" H 9800 3909 50  0000 L BNN
F 2 "diode-SOD57-10" H 9700 4150 50  0001 C CNN
	1    9700 4000
	0    -1   -1   0   
$EndComp
$Comp
L BYV27 D?
U 1 1
P 10100 5100
AR Path="/4FBD1606" Ref="D?"  Part="1" 
AR Path="/4FBD1626" Ref="D?"  Part="1" 
AR Path="/4FBD162E" Ref="D?"  Part="1" 
AR Path="/4FBD1633" Ref="D10"  Part="1" 
F 0 "D10" H 10200 5119 50  0000 L BNN
F 1 "BYV27" H 10200 5009 50  0000 L BNN
F 2 "diode-SOD57-10" H 10100 5250 50  0001 C CNN
	1    10100 5100
	0    -1   -1   0   
$EndComp
$Comp
L BYV27 D?
U 1 1
P 9900 5100
AR Path="/4FBD1606" Ref="D?"  Part="1" 
AR Path="/4FBD1626" Ref="D?"  Part="1" 
AR Path="/4FBD162E" Ref="D8"  Part="1" 
F 0 "D8" H 10000 5119 50  0000 L BNN
F 1 "BYV27" H 10000 5009 50  0000 L BNN
F 2 "diode-SOD57-10" H 9900 5250 50  0001 C CNN
	1    9900 5100
	0    -1   -1   0   
$EndComp
$Comp
L BYV27 D?
U 1 1
P 9700 5100
AR Path="/4FBD1606" Ref="D?"  Part="1" 
AR Path="/4FBD1626" Ref="D6"  Part="1" 
F 0 "D6" H 9800 5119 50  0000 L BNN
F 1 "BYV27" H 9800 5009 50  0000 L BNN
F 2 "diode-SOD57-10" H 9700 5250 50  0001 C CNN
	1    9700 5100
	0    -1   -1   0   
$EndComp
$Comp
L BYV27 D4
U 1 1
P 9500 5100
F 0 "D4" H 9600 5119 50  0000 L BNN
F 1 "BYV27" H 9600 5009 50  0000 L BNN
F 2 "diode-SOD57-10" H 9500 5250 50  0001 C CNN
	1    9500 5100
	0    -1   -1   0   
$EndComp
$Comp
L BYV27 D3
U 1 1
P 9500 4000
F 0 "D3" H 9600 4019 50  0000 L BNN
F 1 "BYV27" H 9600 3909 50  0000 L BNN
F 2 "diode-SOD57-10" H 9500 4150 50  0001 C CNN
	1    9500 4000
	0    -1   -1   0   
$EndComp
$Comp
L L298 IC2
U 1 1
P 8500 4650
F 0 "IC2" H 8018 5385 50  0000 L BNN
F 1 "L298" H 8041 4002 50  0000 L BNN
F 2 "sgs-thom-MW-15" H 8500 4800 50  0001 C CNN
	1    8500 4650
	1    0    0    -1  
$EndComp
$Comp
L L297 IC1
U 1 1
P 6800 4650
F 0 "IC1" H 6300 5375 50  0000 L BNN
F 1 "L297" H 6330 3986 50  0000 L BNN
F 2 "sgs-thom-DIL20" H 6800 4800 50  0001 C CNN
	1    6800 4650
	1    0    0    -1  
$EndComp
$EndSCHEMATC
